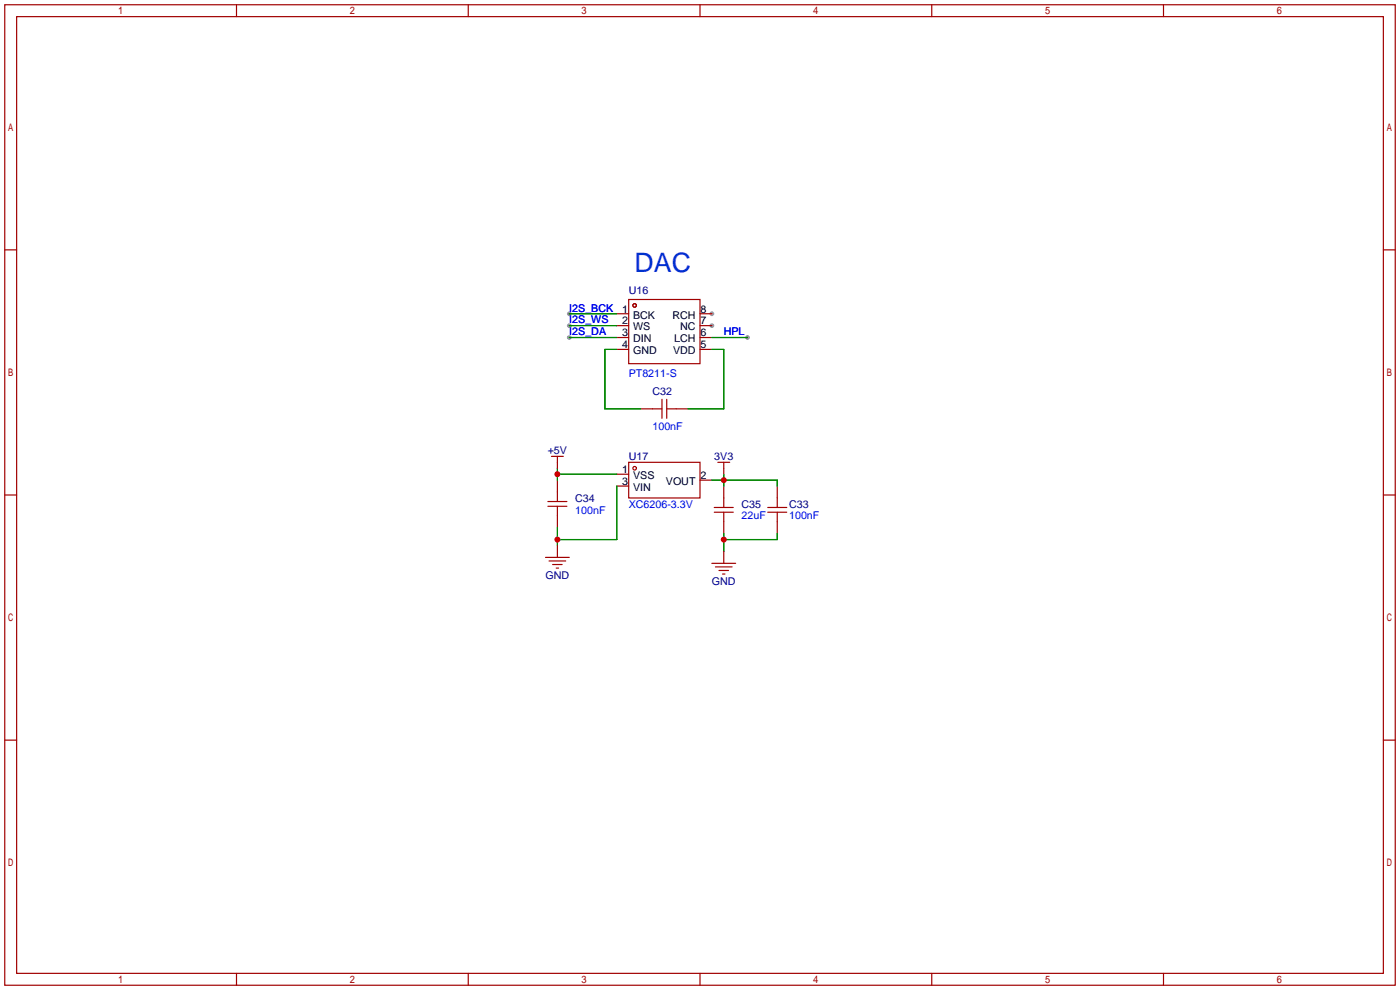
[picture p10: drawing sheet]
<svg xmlns="http://www.w3.org/2000/svg" width="299mm" height="212mm" viewBox="0 0 299 212" stroke-linecap="round" stroke-linejoin="round" font-family="sans-serif">
<g fill="#999">
<circle cx="152.1" cy="69.6" r=".51"/>
<circle cx="152.1" cy="67.1" r=".51"/>
<circle cx="159.8" cy="72.1" r=".51"/>
<circle cx="121.7" cy="67.1" r=".51"/>
<circle cx="121.7" cy="69.6" r=".51"/>
<circle cx="121.7" cy="72.1" r=".51"/>
</g>
<g fill="none" stroke="#a10000" stroke-width=".25">
<path d="M1 1h297.2v209.6h-297.2zM3.6 3.6h292.1v204.4h-292.1zM50.5 1v2.6M100.1 1v2.6M149.6 1v2.6M199.1 1v2.6M248.7 1v2.6M1 53.4h2.6M295.7 53.4h2.5M131.8 67.1h2.6M131.8 69.6h2.6M131.8 72.1h2.6"/>
<path d="M131.8 74.7h2.6M134.4 64h15.2v13.7h-15.2zM149.6 67.1h2.5M149.6 69.6h2.5M149.6 72.1h2.5M149.6 74.7h2.5M117.9 97.5h2.5M119.1 97.5v2.6M134.4 98.8h15.2v7.6h-15.2zM136.9 87.4h4.6M141.5 85.3v4.1M142.5 87.4h4.6"/>
<path d="M142.5 85.3v4.1M153.4 98.8h2.6M154.7 98.8v2.5M1 105.8h2.6M116.6 119.1h5.1M117.1 108.2h4.1M117.1 107.2h4.1M117.3 119.9h3.6M119.1 102.6v4.6M119.1 108.2v4.6M119.1 116.6v2.5M131.8 101.3h2.6"/>
<path d="M131.8 103.9h2.6M149.6 102.6h2.5M152.7 109.5h4M152.7 108.5h4M154.7 103.9v4.6M154.7 109.5v4.5M154.7 117.9v2.5M164.1 109.5h4M164.1 108.5h4M166.1 103.9v4.6M166.1 109.5v4.5M295.7 105.8h2.5"/>
<path d="M118.1 120.6h2M118.9 121.4h.5M152.1 120.4h5.1M152.9 121.2h3.6M153.7 121.9h2M154.4 122.7h.5M1 158.2h2.6M295.7 158.2h2.5M50.5 208v2.6M100.1 208v2.6M149.6 208v2.6M199.1 208v2.6"/>
<path d="M248.7 208v2.6"/>
<circle cx="135.6" cy="65.3" r=".38"/>
<circle cx="135.6" cy="100.1" r=".38"/>
</g>
<g fill="none" stroke="#008700" stroke-width=".25">
<path d="M121.7 72.1h10.1M121.7 67.1h10.1M121.7 69.6h10.1M131.8 74.7h-2.5v12.7h7.6M152.1 74.7h2.6v12.7h-7.6M152.1 72.1h7.7M119.1 101.3h12.7M119.1 100.1v2.5M119.1 112.8v3.8M131.8 103.9v11.4h-12.7M152.1 102.6h14v1.3M154.7 101.3v2.6"/>
<path d="M154.7 114v3.9M166.1 114v1.3h-11.4"/>
</g>
<g fill="#c00">
<circle cx="154.7" cy="102.6" r=".63"/>
<circle cx="154.7" cy="115.3" r=".63"/>
<circle cx="119.1" cy="101.3" r=".63"/>
<circle cx="119.1" cy="115.3" r=".63"/>
</g>
<text font-size="5.7" fill="#03c" x="135.6" y="58.2">DAC</text>
<g font-size="2.3" fill="#000080">
<text x="134.4" y="62.8">U16</text>
<text x="139.4" y="84.4">C32</text>
<text x="117.1" y="97.1">+5V</text>
<text x="134.4" y="98.3">U17</text>
<text x="152.7" y="98.3">3V3</text>
<text x="122.9" y="107.2">C34</text>
<text x="158.5" y="108.5">C35</text>
<text x="168.7" y="108.5">C33</text>
<text x="116.6" y="123.7">GND</text>
<text x="152.1" y="125">GND</text>
</g>
<g font-size="2.3" fill="#00f">
<text x="121.7" y="66.6">I2S_BCK</text>
<text x="121.7" y="69.1">I2S_WS</text>
<text x="121.7" y="71.7">I2S_DA</text>
<text x="154.7" y="71.7">HPL</text>
<text x="134.4" y="80.5">PT8211-S</text>
<text x="139.4" y="92">100nF</text>
<text x="122.9" y="109.8">100nF</text>
<text x="134.4" y="108.5">XC6206-3.3V</text>
<text x="158.5" y="111">22uF</text>
<text x="168.7" y="111">100nF</text>
</g>
<g font-size="2.3">
<text x="133" y="66.8">1</text>
<text x="133" y="69.3">2</text>
<text x="133" y="71.9">3</text>
<text x="135.3" y="68.1">BCK</text>
<text x="135.3" y="70.6">WS</text>
<text x="143.7" y="68.1">RCH</text>
<text x="145.4" y="70.6">NC</text>
<text x="149.7" y="71.9">6</text>
<text x="149.7" y="69.3">7</text>
<text x="149.7" y="66.8">8</text>
<text x="133" y="74.4">4</text>
<text x="135.3" y="73.2">DIN</text>
<text x="135.3" y="75.7">GND</text>
<text x="143.8" y="75.7">VDD</text>
<text x="144.1" y="73.2">LCH</text>
<text x="149.7" y="74.4">5</text>
<text x="133" y="101.1">1</text>
<text x="133" y="103.6">3</text>
<text x="135.3" y="102.4">VSS</text>
<text x="135.3" y="104.9">VIN</text>
<text x="142.3" y="103.6">VOUT</text>
<text x="149.7" y="102.4">2</text>
</g>
</svg>
